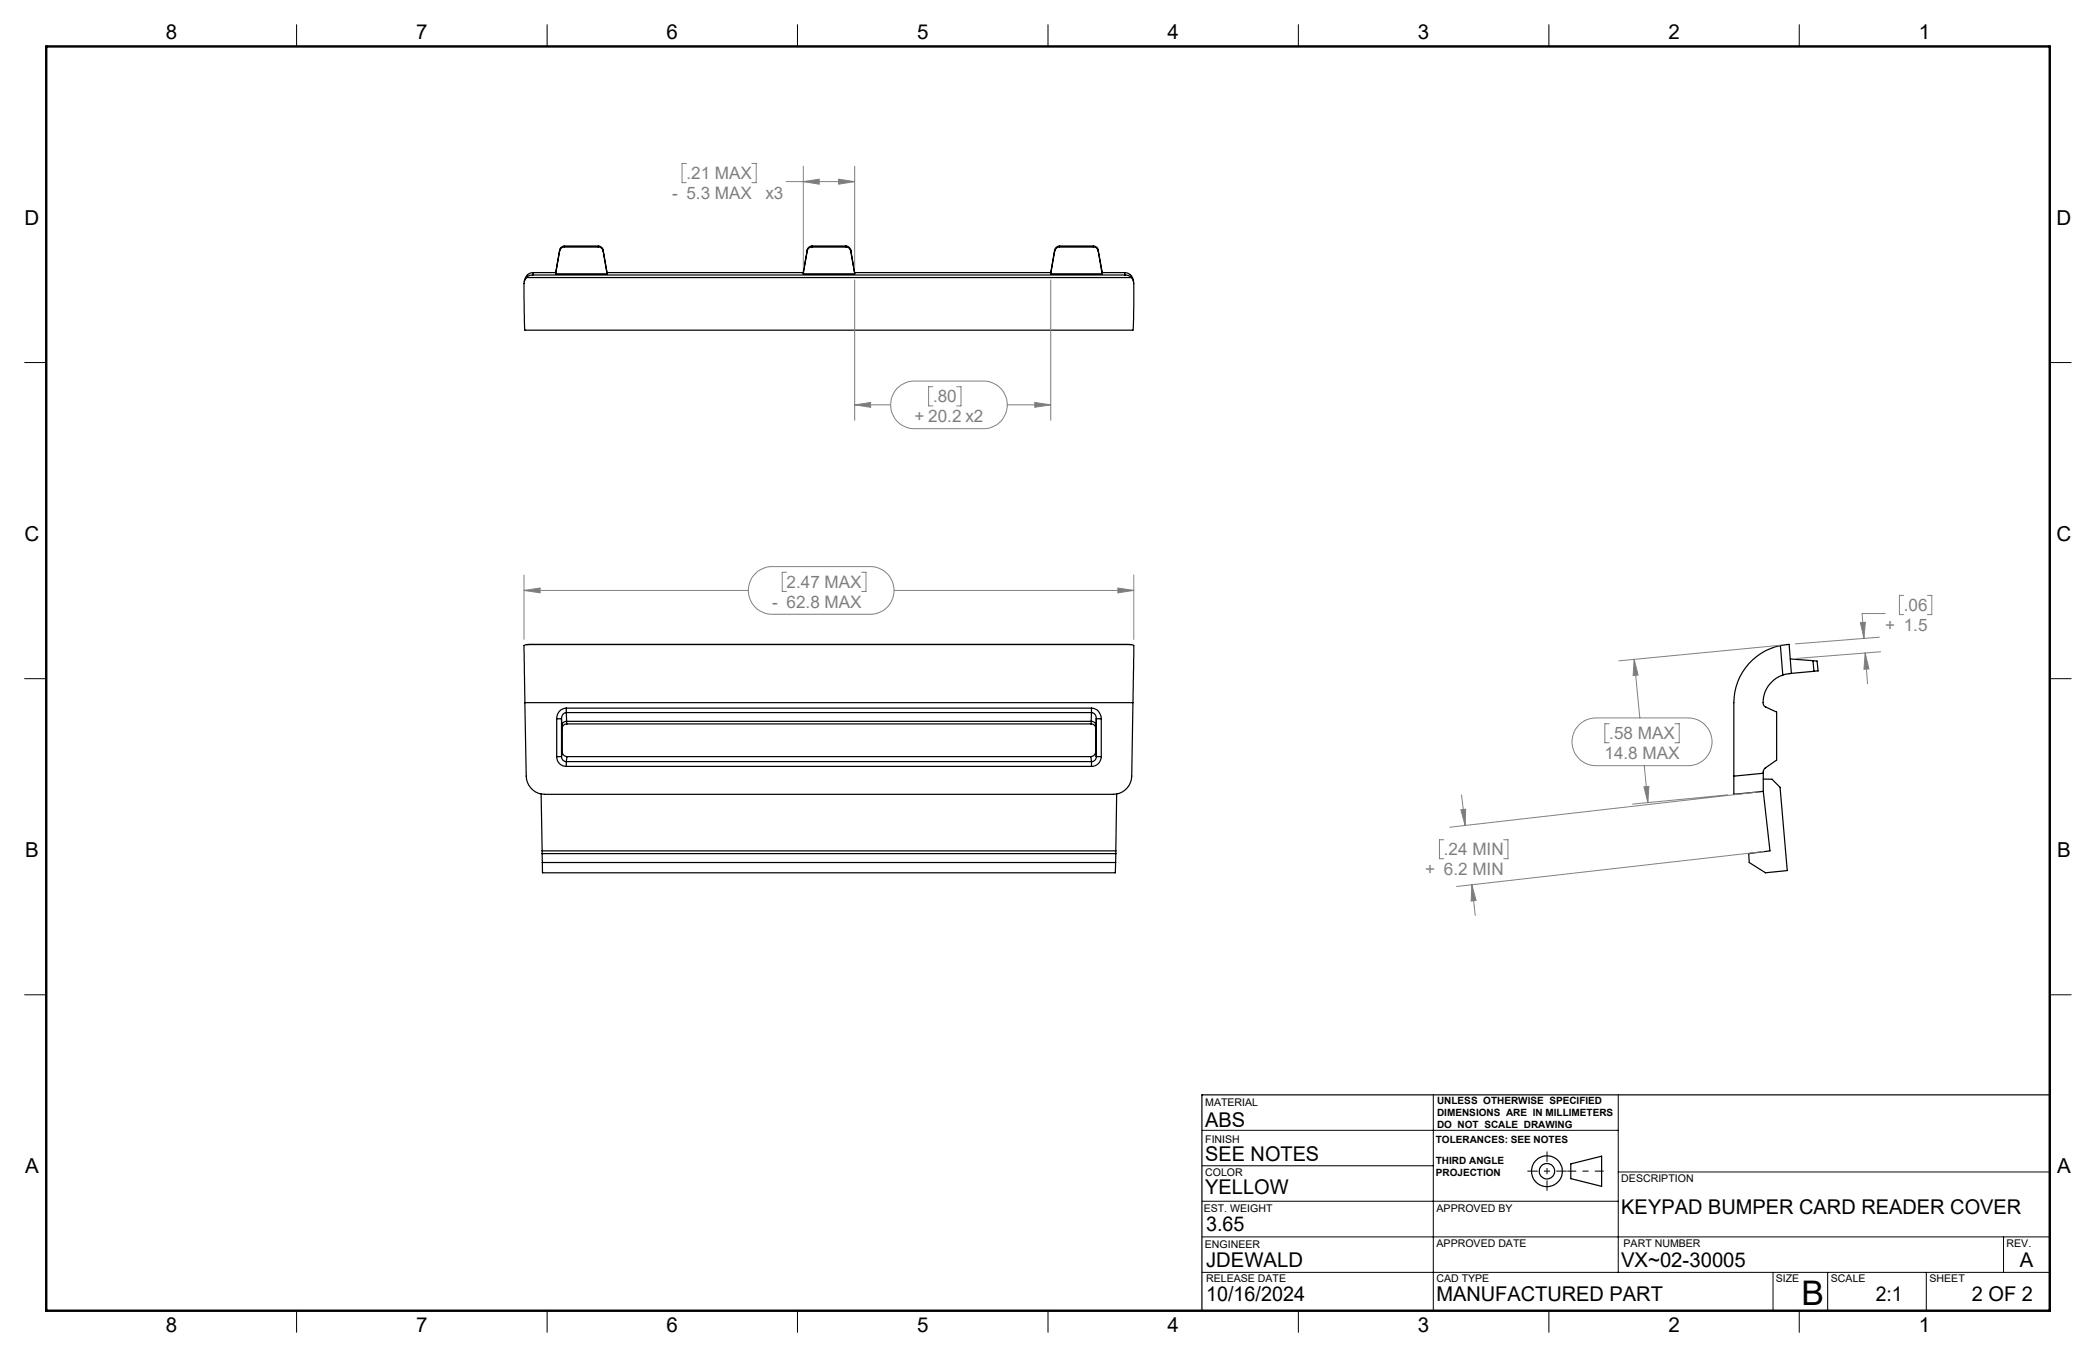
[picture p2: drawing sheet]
<svg xmlns="http://www.w3.org/2000/svg" width="432mm" height="279mm" viewBox="0 0 432 279" stroke-linecap="round" stroke-linejoin="round" font-family="sans-serif">
<g fill="none" stroke="#000" stroke-width=".25">
<path d="M108.5 57.2a2.46 2.46 0 0 0-.6 2.2l.2 8.6h125.3l.2-8.6a3.1 3.1 0 0 0-.5-2.2M108.5 57.2h124.6M109.7 56.6a1.45 1.45 0 0 0-1.2 .6M109.7 56.6h122.1M109.9 56.1a1.9 1.9 0 0 0-1.9 1.9M109.9 56.1l-.2 .5M109.9 56.1h4.6M114.5 56.4h10.6M114.5 56.1v.3M115.3 51.7l-.8 4.7M115.3 51.5l-.8 4.6M115.3 51.5v.2"/>
<path d="M116.3 50.9a.97 .97 0 0 0-1 .8M116.3 50.7a1.07 1.07 0 0 0-1 .8M116.3 50.9h7M116.3 50.7v.2M116.3 50.7h7M123.3 50.9a.97 .97 0 0 1 .9 .8M123.3 50.7a1.07 1.07 0 0 1 .9 .8M123.3 50.7v.2M124.2 51.7l.9 4.7M124.2 51.5v.2M124.2 51.5l.9 4.6M125.1 56.1v.3"/>
<path d="M125.1 56.1h40.4M165.5 56.1v.3M165.5 56.4h10.6M166.3 51.7l-.8 4.7M166.3 51.5l-.8 4.6M166.3 51.5v.2M167.3 50.9a.91 .91 0 0 0-1 .8M167.3 50.7a.99 .99 0 0 0-1 .8M167.3 50.9h7M167.3 50.7v.2M167.3 50.7h7M174.3 50.9a.97 .97 0 0 1 1 .8"/>
<path d="M174.3 50.7a1.07 1.07 0 0 1 1 .8M174.3 50.7v.2M175.3 51.7l.8 4.7M175.3 51.5v.2M175.3 51.5l.8 4.6M176.1 56.1h40.4M176.1 56.1v.3M216.5 56.4h10.5M216.5 56.1v.3M217.3 51.7l-.8 4.7M217.3 51.5l-.8 4.6M217.3 51.5v.2"/>
<path d="M218.3 50.9a.97 .97 0 0 0-1 .8M218.3 50.7a1.07 1.07 0 0 0-1 .8M218.3 50.9h6.9M218.3 50.7v.2M218.3 50.7h6.9M225.2 50.9a.91 .91 0 0 1 1 .8M225.2 50.7a.99 .99 0 0 1 1 .8M225.2 50.7v.2M226.2 51.7l.8 4.7M226.2 51.5v.2M226.2 51.5l.9 4.6M227.1 56.1h4.6"/>
<path d="M227.1 56.1l-.1 .3M231.7 56.1a1.85 1.85 0 0 1 1.8 1.9M231.7 56.1l.1 .5M231.8 56.6a1.57 1.57 0 0 1 1.3 .6M108.5 132.7l-.6 .2 .2 11.8M108.5 132.7h124.6M233.1 132.7l.5 .2-.2 11.8M366.8 132.9l1.8-.2 .4 5.9M366.8 132.9a12 12 0 0 0-9.6 11.8v15.1M366.8 132.9l.5 6.1M367.3 139a5.7 5.7 0 0 0-3.9 6.2l.4 .4 2.2 1v9.9l-2.4 1.7-.3 .6v.4M368.8 135.7l4.7 .3"/>
<path d="M369 138.6l-1.7 .4M373.5 136l.8 .1 .2 2-.8 .1M373.5 136l.2 2.2M373.7 138.2l-4.7 .4M108.1 144.7l.3 15.1a3.8 3.8 0 0 0 3.8 3.7h117.1a3.8 3.8 0 0 0 3.9-3.7l.2-15.1M108.1 144.7h125.3M114.7 155.8a1.93 1.93 0 0 0 2 2M114.7 148h1M114.7 155.8h1M114.7 148v7.8M115.7 155.8a.97 .97 0 0 0 1 1M115.7 148v7.8"/>
<path d="M115.7 148v1.4M115.7 149.4l.1 .6M115.8 154.8a1.02 1.02 0 0 0 1 1M115.8 149.7v.2M115.8 149.9v.1M115.8 149.9v4.9M115.8 154.8l-.1 1M116.7 145.8a2.06 2.06 0 0 0-2 2.2M116.7 145.8v.9M116.7 146.7a1.11 1.11 0 0 0-1 1.3M116.7 156.8v1M116.7 157.8h108.2"/>
<path d="M116.7 145.8h108.2M116.7 156.8h108.2M116.7 146.7h108.2M116.7 146.7v1.8M116.7 148.5a.91 .91 0 0 0-1 .9M116.7 148.5l.1 .5h108M116.7 148.5h108.1M116.8 149a1.01 1.01 0 0 0-1 1M116.8 155.8l-.1 1M116.8 155.8h107.9M224.7 155.8l.2 1M224.8 149a1.01 1.01 0 0 1 .9 .8"/>
<path d="M224.8 148.5a.97 .97 0 0 1 1 .9M224.8 148.5v.5M224.9 145.8a2.11 2.11 0 0 1 2 2.2M224.9 146.7a1.11 1.11 0 0 1 .9 1.3M224.9 145.8v.9M224.9 156.8v1M224.9 146.7l-.1 1.8M225.7 154.8a1.02 1.02 0 0 1-1 1M225.7 149.7v5.1M225.7 149.9v.1M225.7 154.8l.1 1M225.7 149.8v.2"/>
<path d="M225.8 149.4l-.1 .6M225.8 148h1.1M225.8 155.8h1.1M225.8 155.8a.97 .97 0 0 1-.9 1M225.8 148v7.8M225.8 148v1.4M226.9 155.8a1.99 1.99 0 0 1-2 2M226.9 148v7.8M357.2 159.8v3.7l6.1-.6M363.3 159.2v3.7M363.3 159.2l-6.1 .6M111.5 163.5l.2 11.7"/>
<path d="M111.7 175.8h118.2M111.7 175.8v1.8M111.7 175.2h118.2M111.7 175.2v.6M111.7 177.6h118.1M111.7 177.6l.1 2.1h118v-2.1M229.9 175.8l-.1 1.8M229.9 175.2v.6M230 163.5l-.1 11.7M363.3 160.4h1.8l1.6 1.7 1.5 17.1-4.5 .5-3.3-2.1-.1-1.8 4.3-.6-1.3-12.3M323.6 239.6l6.4-1.5v6.2l-6.4-1.6zM422.3 225.4h-174.7v44.5"/>
<circle cx="318.7" cy="241.1" r="3.2"/>
<circle cx="318.7" cy="241.2" r="1.6"/>
</g>
<g fill="none" stroke="#808080" stroke-width=".21">
<path d="M141.4 33.7h-.9v3.9h.9M154.9 33.7h.9v3.9h-.9M162 37.4h14.1M165.5 37.4l3.3-.5v1zM165.5 34.2v20.9M172.8 36.9l3.3 .5-3.3 .5zM176.1 34.2v20.9M176.1 57.6v28.9M216.5 57.6v28.9M192.2 79.6h-.9v4h.9M197.1 79.6h.9v4h-.9M176.1 83.4l3.3-.5v1z"/>
<path d="M176.1 83.4h7.4M184.7 80a5.1 5.1 0 0 1 3.7-1.5h14.2a4.9 4.9 0 0 1 4.9 4.9 4.9 4.9 0 0 1-4.9 4.9h-14.2a4.9 4.9 0 0 1-4.5-3 4.9 4.9 0 0 1 .8-5.3zM207.5 83.4h9M213.2 82.9l3.3 .5-3.3 .5zM107.9 118.4v13.3M155.4 118.3a5.1 5.1 0 0 1 3.7-1.6h20.2a4.9 4.9 0 0 1 4.9 4.9 4.9 4.9 0 0 1-4.9 4.9h-20.2a4.9 4.9 0 0 1-4.5-2.9 4.9 4.9 0 0 1 .8-5.3zM162 117.8h-.9v4h.9M177.5 117.8h.9v4h-.9M233.6 118.4v13.3M107.9 121.6l3.4-.5v1zM107.9 121.6h46.3M184.2 121.6h49.4"/>
<path d="M230.3 121.1l3.3 .5-3.3 .5zM336.7 135.7l.8 3.3-1.1 .1zM336.7 135.7l1.1 12.1M366.8 132.9l-33.3 3.2M383.3 128.2l1-.1-.3 3.3zM384.2 134.4l.8 3.3-1 .1zM384.2 134.4l.5 6.4M387.2 131.2l-17.3 1.4M387.4 134.2l-17.3 1.4M388.4 126.3h-4.8l.4 5.1M392.2 122.6h-.9v3.9h.9M397.1 122.6h.9v3.9h-.9"/>
<path d="M325.4 149.2a4.8 4.8 0 0 1 3.4-1.4h19a4.9 4.9 0 0 1 4.9 4.9 4.9 4.9 0 0 1-4.9 5h-19a4.9 4.9 0 0 1-4.6-3.1 4.9 4.9 0 0 1 1.2-5.4zM331.5 149h-.9v3.9h.9M338.7 157.7l.8 7.5M345.1 149h.8v3.9h-.8M297.4 172.9h-.9v3.9h.9M301 166.7l.9-.1-.1 3.4zM301.1 163.7l.7 6.3M309.8 172.9h.9v3.9h-.9M338.7 162l1-.1-.2 3.3zM356 163.7l-19.7 1.9M362 163.1l-63.3 7.2M363.4 175.3l-63.3 7.2"/>
<path d="M303.2 182.2l.7 6.3M303.2 182.2l.9 3.2-1 .1z"/>
</g>
<path d="M330.4 241.1h-7.5" fill="none" stroke="#000" stroke-width=".21" stroke-dasharray="15.2 1.3 1.3 1.3" stroke-dashoffset="13.4" stroke-linecap="butt"/>
<path d="M318.7 237.1v8.1M314.7 241.1h8.1" fill="none" stroke="#000" stroke-width=".21" stroke-dasharray="15.2 1.3 1.3 1.3" stroke-dashoffset="13.1" stroke-linecap="butt"/>
<g fill="none" stroke="#000" stroke-width=".21">
<path d="M61.1 5.1v4.5M112.7 5.1v4.5M164.3 5.1v4.5M215.9 5.1v4.5M267.5 5.1v4.5M319.1 5.1v4.5M370.7 5.1v4.5M5.1 74.6h4.4M422.3 74.6h4.4M5.1 139.7h4.4M422.3 139.7h4.4M5.1 204.8h4.4"/>
<path d="M422.3 204.8h4.4M247.6 232.7h85.8M295.3 225.4v44.5M333.4 225.4v36.6M247.6 254.7h174.7M247.6 247.3h85.8M247.6 240h47.7M333.4 241.3h88.9M412.7 254.7v7.3M61.1 269.9v4.4M112.7 269.9v4.4M164.3 269.9v4.4"/>
<path d="M215.9 269.9v4.4M247.6 262h174.7M267.5 269.9v4.4M319.1 269.9v4.4M365.3 262v7.9M370.7 269.9v4.4M376.5 262v7.9M396.8 262v7.9"/>
</g>
<path d="M9.5 9.6h412.8v260.3h-412.8z" fill="none" stroke="#000" stroke-width=".5"/>
<g fill="#808080">
<path d="M107.9 121.6l3.4-.5v1zM230.3 121.1l3.3 .5-3.3 .5z"/>
<path d="M301 166.7l.9-.1-.1 3.4zM303.2 182.2l.9 3.2-1 .1zM383.3 128.2l1-.1-.3 3.3zM384.2 134.4l.8 3.3-1 .1zM336.7 135.7l.8 3.3-1.1 .1zM338.7 162l1-.1-.2 3.3zM165.5 37.4l3.3-.5v1zM172.8 36.9l3.3 .5-3.3 .5zM176.1 83.4l3.3-.5v1zM213.2 82.9l3.3 .5-3.3 .5z"/>
</g>
<text font-size="7" x="371.2" y="268.7">B</text>
<g font-size="4.2">
<text x="34.1" y="8.1">8</text>
<text x="85.7" y="8.1">7</text>
<text x="137.3" y="8.1">6</text>
<text x="188.9" y="8.1">5</text>
<text x="240.5" y="8.1">4</text>
<text x="292.1" y="8.1">3</text>
<text x="343.7" y="8.1">2</text>
<text x="395.3" y="8.1">1</text>
<text x="5.1" y="46.4">D</text>
<text x="423.7" y="46.4">D</text>
<text x="5.1" y="111.4">C</text>
<text x="423.7" y="111.4">C</text>
<text x="5.2" y="176.5">B</text>
<text x="423.8" y="176.5">B</text>
<text x="248.3" y="232">ABS</text>
<text x="248.3" y="238.9">SEE NOTES</text>
<text x="5.2" y="241.6">A</text>
<text x="248.3" y="245.9">YELLOW</text>
<text x="423.8" y="241.6">A</text>
<text x="334" y="249.9">KEYPAD BUMPER CARD READER COVER</text>
<text x="248.5" y="253.4">3.65</text>
<text x="248.5" y="260.8">JDEWALD</text>
<text x="334" y="260.8">VX~02-30005</text>
<text x="416.1" y="260.9">A</text>
<text x="248.5" y="267.9">10/16/2024</text>
<text x="295.9" y="267.9">MANUFACTURED PART</text>
<text x="386.5" y="267.9">2:1</text>
<text x="406.2" y="267.9">2 OF 2</text>
<text x="34.1" y="274.2">8</text>
<text x="85.7" y="274.2">7</text>
<text x="137.3" y="274.2">6</text>
<text x="188.9" y="274.2">5</text>
<text x="240.5" y="274.2">4</text>
<text x="292.1" y="274.2">3</text>
<text x="343.7" y="274.2">2</text>
<text x="395.3" y="274.2">1</text>
</g>
<g font-size="3.5" fill="#808080">
<text x="138.5" y="40.9">- 5.3 MAX</text>
<text x="141.4" y="36.8">.21 MAX</text>
<text x="157.7" y="40.9">x3</text>
<text x="192.2" y="82.8">.80</text>
<text x="188.4" y="86.9">+ 20.2 x2</text>
<text x="159.1" y="125.1">- 62.8 MAX</text>
<text x="162" y="121">2.47 MAX</text>
<text x="392.2" y="125.7">.06</text>
<text x="388.4" y="129.8">+ 1.5</text>
<text x="331.5" y="152.1">.58 MAX</text>
<text x="330.5" y="156.3">14.8 MAX</text>
<text x="297.4" y="176">.24 MIN</text>
<text x="293.6" y="180.1">+ 6.2 MIN</text>
</g>
<g font-size="2.2">
<text x="248.3" y="227.6">MATERIAL</text>
<text x="248.3" y="235.3">FINISH</text>
<text x="248.3" y="242.1">COLOR</text>
<text x="334" y="243.4">DESCRIPTION</text>
<text x="248" y="249.5">EST. WEIGHT</text>
<text x="296" y="249.5">APPROVED BY</text>
<text x="248.2" y="257">ENGINEER</text>
<text x="296" y="256.8">APPROVED DATE</text>
<text x="334.5" y="256.8">PART NUMBER</text>
<text x="413.4" y="256.8">REV.</text>
<text x="248.5" y="264">RELEASE DATE</text>
<text x="295.9" y="264">CAD TYPE</text>
<text x="365.8" y="264">SIZE</text>
<text x="377.2" y="264">SCALE</text>
<text x="397.5" y="264">SHEET</text>
</g>
<g font-size="2.1">
<text x="296.1" y="227.3">UNLESS OTHERWISE SPECIFIED</text>
<text x="296.1" y="229.8">DIMENSIONS ARE IN MILLIMETERS</text>
<text x="296.1" y="232.3">DO NOT SCALE DRAWING</text>
<text x="295.8" y="235.3">TOLERANCES: SEE NOTES</text>
<text x="295.8" y="239.6">THIRD ANGLE</text>
<text x="295.8" y="242.1">PROJECTION</text>
</g>
</svg>
